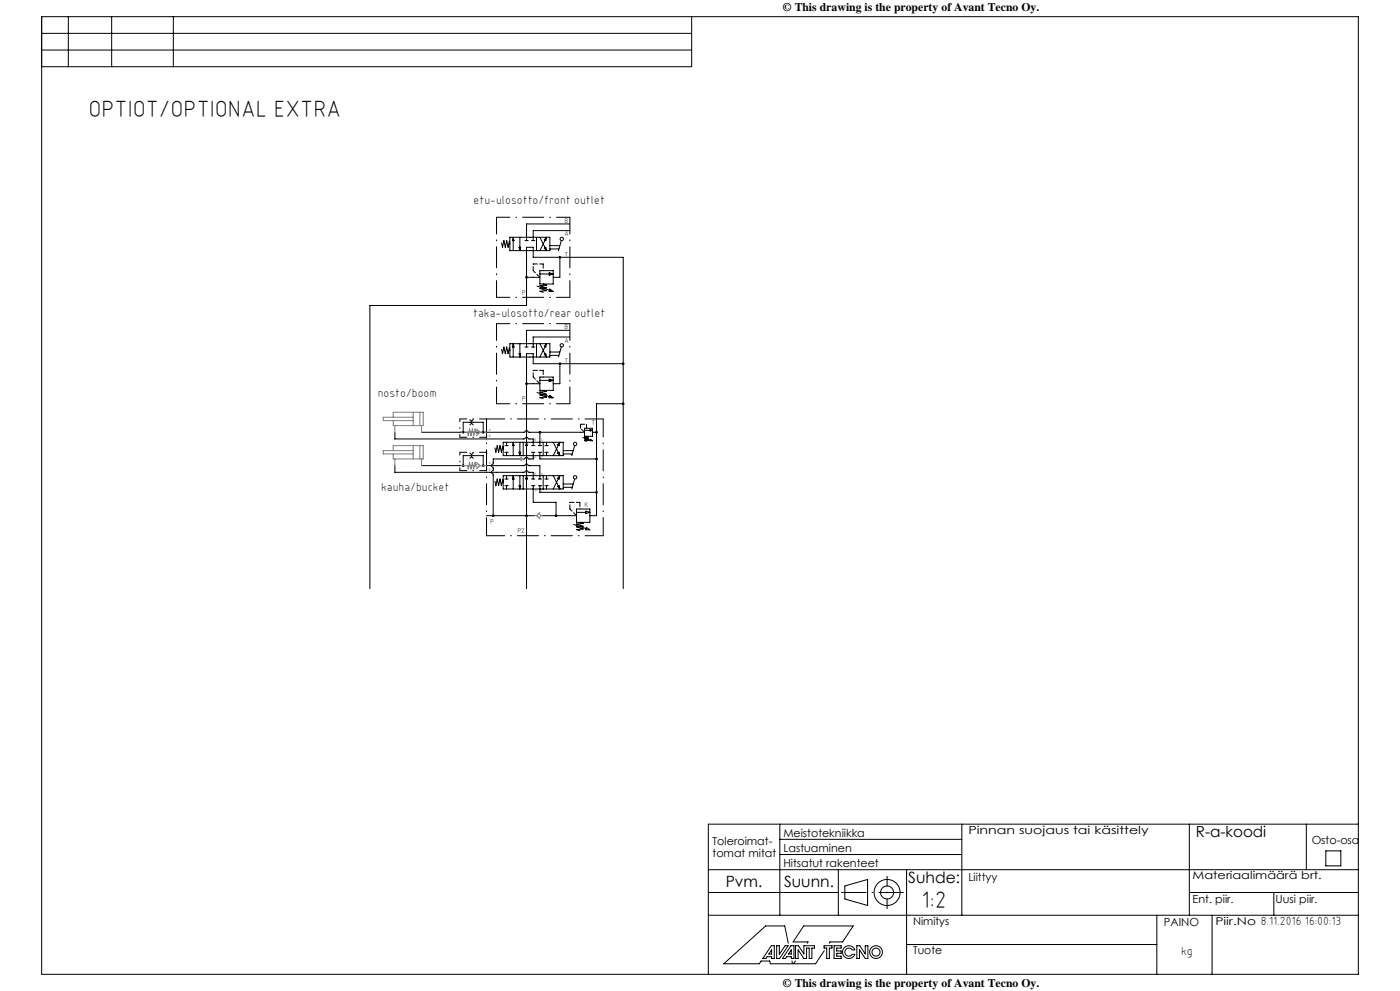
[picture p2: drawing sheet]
<svg xmlns="http://www.w3.org/2000/svg" width="420mm" height="297mm" viewBox="0 0 420 297" stroke-linecap="round" stroke-linejoin="round" font-family="sans-serif">
<g fill="none" stroke="#000" stroke-width=".3">
<path d="M12.5 10h195M12.5 15h195M12.5 5h395v287h-395zM20.5 5v15M33.5 5v15M52 5v15M207.5 5v15h-195M150.5 72.8l.3 1.3 .4-2 .4 2 .4-2 .4 2 .4-1.8 .2 .8M153 71.1h12v4h-12zM154 72.1v3M154 71.1l.2 1h-.5zM155.7 74.1h.5l-.2 1z"/>
<path d="M156 71.1v4M157.5 72.1h1M159.5 72.1h1M161 71.1v4M162 71.1l1.5 3.1M163.3 74.3l.4-.2 .3 1zM163.5 72l-1.5 3.1M164 71.1l-.3 1-.4-.2zM165 74.6h2.7M165 73.6h3M168 77.1v6h-2M168.4 72.1l-.9 3"/>
<path d="M171 67.1h-13v5M171 69.1h-11v3M158 83.1h4M161.1 85.7l3.7 1.3M162 82.1h2.8M162 81.1h4v4h-4zM163 85.1l1 .3-2 .2 2 .7-2 .1 2 .7-2 .2 1 .3M164.8 81.7l1.2 .4-1.2 .4zM164.9 86.6l1.1 .7h-1.3zM171 99h-13v5M150.5 104.7l.3 1.3 .4-2 .4 2 .4-2 .4 2 .4-1.8 .2 .8M153 103h12v4h-12z"/>
<path d="M154 104v3M154 103l.2 1h-.5zM155.7 106h.5l-.2 1zM156 103v4M157.5 104h1M158 115h4M159.5 104h1M161 103v4M161.1 117.6l3.7 1.3M162 113h4v4h-4zM162 103l1.5 3.1M162 114h2.8"/>
<path d="M163 117l1 .3-2 .2 2 .7-2 .1 2 .7-2 .2 1 .3M163.3 106.2l.4-.2 .3 1zM163.5 103.9l-1.5 3.1M164 103l-.3 1-.4-.2zM164.8 113.6l1.2 .4-1.2 .4zM164.9 118.5l1.1 .7h-1.3zM165 106.5h2.7M165 105.5h3M168 109v6h-2M168.4 104l-.9 3M171 101h-11v3M187 109h-27v-3h-2v26.6"/>
<path d="M118.5 139.6v2h39l.1-.4 .4-.1 .5 .5h1.5v2M118.5 129.6v2h39l.1-.4 .4-.1 .5 .5h1.5v2M126.5 129.6h31l.4-.5 .4 .1 .2 .4h16.9M126.5 139.6h11.8M139 129.6v-3h6v3M139 139.6v-3h6v3M141 135.8l.5 .5 .5-.5M141 137.4l.5-.5 .5 .5M141 125.8l.5 .5 .5-.5M141 127.4l.5-.5 .5 .5M146 139.6h11.5l.4-.5 .4 .1 .2 .4h3.5v4M148.5 134.2l.3 1.4 .4-2 .4 2 .4-2 .4 2 .4-1.8 .2 .8"/>
<path d="M151 132.6h18v4h-18zM151.5 133.6h1M151.5 135.6h1M152 132.6v1M152 135.6v1M154 133.6v3M154 132.6l.2 1h-.5zM155.6 137.6h-7.6v1.5l-.5 .4 .1 .4 .4 .2v1l-.5 .4 .1 .4 .4 .2v12.5M155.7 135.6h.5l-.2 1zM156 132.6v3M157 132.6v4M158 133.6v9"/>
<path d="M158 132.6l.2 1h-.5zM159.5 133.6h1M159.5 135.6h1M160 135.6v2h-1.5l-.5-.5-.4 .1-.1 .4h-.5M161.5 133.6h1M161.5 135.6h1M162 129.6v4M162 135.6v2h17M163 132.6v4M163.5 133.6h1M163.5 135.6h1M164 132.6v1"/>
<path d="M164 135.6v1M166 132.6l1.5 3.1M167.3 135.8l.4-.3 .3 1.1zM167.5 133.4l-1.5 3.2M168 132.6l-.3 1-.4-.3zM169 136.1h2.7M169 135.1h3M172.4 133.5l-.9 3.1M174.8 131.1l2.3 .8M175.4 129h1.6M175.4 128.4h2.4v2.4h-2.4zM176 130.8l.6 .1-1.2 .2 1.2 .3-1.2 .2 1.2 .3-1.2 .2 .6 .2"/>
<path d="M177 128.7l.8 .3-.8 .2zM177.2 131.7l.6 .4h-.8zM177.8 129.6h1.2M187 121h-8v33.6h-2M146 154.6h14.5M148.5 144.2l.3 1.4 .4-2 .4 2 .4-2 .4 2 .4-1.8 .2 .8M151 142.6h18v4h-18zM151.5 143.6h1M151.5 145.6h1M152 142.6v1M152 145.6v1M154 143.6v3"/>
<path d="M154 142.6l.2 1h-.5zM155.7 145.6h.5l-.2 1zM156 142.6v3M157 142.6v4M158 143.6v32.8M158 142.6l.2 1h-.5zM159.5 143.6h1M159.5 145.6h1M160 145.6v5h6.8v4M161.5 143.6h1M161.5 145.6h1M162 145.6v2h17"/>
<path d="M162.7 154.6h10.3M163 142.6v4M163.5 143.6h1M163.5 145.6h1M164 142.6v1M164 145.6v1M166 142.6l1.5 3.1M167.3 145.8l.4-.3 .3 1.1zM167.5 143.4l-1.5 3.2M168 142.6l-.3 1-.4-.3zM169 146.1h2.7M169 145.1h3"/>
<path d="M172.1 157.2l3.7 1.2M172.4 143.5l-.9 3.1M173 153.6h2.8M173 152.6h4v4h-4zM174 156.6l1 .3-2 .2 2 .6-2 .2 2 .6-2 .2 1 .4M175.8 153.2l1.2 .4-1.2 .3zM175.9 158.1l1.1 .7h-1.3zM111 176.4v-84.8h47v-17.5h2v3h27v99.3M233.9 247v27.3M233.9 256.1h54.7M233.9 251.5h54.7M288.6 247v27.3"/>
<path d="M356.8 247v27.3M391.9 247v13.7M397.7 255h4.5v4.5h-4.5zM407.5 247h-195v45M212.5 260.7h195M212.5 274.3h195M212.5 267.5h39M251.5 260.7v13.6M253.5 265.5l6.8-1.9v7.8l-6.8-2zM272 260.7v31.3M347.1 274.3v17.7M356.8 267.5h50.7"/>
<path d="M363.6 274.3v17.7M382.2 267.5v6.8M231.4 283.4h.9v3.9h-.8v-.6h-1.4l-.3 .6h-1zM231.5 284.7v1.2h-.9zM233 283.4h.8v2.6l1.7-2.6h.9l-2.5 3.9h-.9zM236.5 282.7l-1.1-5.2h-5.7l-12.6 11.3h10.7l.5-.8h2.6l.2 .8h6.7l-.2-.8M237.3 283.4h.9v3.9h-.8v-.6h-1.4l-.3 .6h-1zM237.4 284.7v1.2h-.9zM238.6 283.4h.9l1.7 2.5v-2.5h3.2v.7h-.8v3.2h-.8v-3.2h-.8v3.2h-.8l-1.8-2.6v2.6h-.8zM242.2 282.7l.2-.4h-4.5l3.2-4.8h14.9l-3.2 4.8h-3.8l-.2 .4M247.2 283.4h2.4v.7h-.8v3.2h-.8v-3.2h-.8zM247.3 284.9l-2.6 3.9h-6.6l.5-.8"/>
<path d="M250.2 283.4h2.1v.7h-1.3v.9h1.3v.7h-1.3v.9h1.3v.7h-2.1zM253.4 283.9a1.91 1.91 0 0 1 3.1 .8h-.8a1.21 1.21 0 0 0-1.8-.3 1.21 1.21 0 0 0 0 1.9 1.21 1.21 0 0 0 1.8-.3h.8a1.91 1.91 0 0 1-2.9 .9 1.91 1.91 0 0 1-.2-3zM257 283.4h.9l1.7 2.5v-2.5h.8v3.9h-.8l-1.8-2.6v2.6h-.8zM272 283.1h75.1"/>
<circle cx="168" cy="77.1" r=".25"/>
<circle cx="168.5" cy="71.6" r=".5"/>
<circle cx="158" cy="83.1" r=".25"/>
<circle cx="158" cy="115" r=".25"/>
<circle cx="168" cy="109" r=".25"/>
<circle cx="168.5" cy="103.5" r=".5"/>
<circle cx="187" cy="109" r=".25"/>
<circle cx="139" cy="129.6" r=".25"/>
<circle cx="139" cy="139.6" r=".25"/>
<circle cx="145" cy="129.6" r=".25"/>
<circle cx="145" cy="139.6" r=".25"/>
<circle cx="162" cy="129.6" r=".25"/>
<circle cx="172.5" cy="133.1" r=".5"/>
<circle cx="179" cy="129.6" r=".25"/>
<circle cx="179" cy="137.6" r=".25"/>
<circle cx="187" cy="121" r=".25"/>
<circle cx="148" cy="154.6" r=".25"/>
<circle cx="158" cy="154.6" r=".25"/>
<circle cx="166.8" cy="154.6" r=".25"/>
<circle cx="172.5" cy="143.1" r=".5"/>
<circle cx="179" cy="147.6" r=".25"/>
<circle cx="266.1" cy="267.5" r="3.9"/>
<circle cx="266.1" cy="267.5" r="1.95"/>
<circle cx="262.8" cy="285.3" r="1.21"/>
<circle cx="262.8" cy="285.3" r="1.91"/>
</g>
<path d="M138 135.6h8M138 125.6h8M138 131.1h8M138 141.1h8" fill="none" stroke="#000" stroke-width=".3" stroke-dasharray="6.3 1.8 .3 1.8" stroke-dashoffset="4.3"/>
<path d="M138 135.6v5.5M138 125.6v5.5M146 135.6v5.5M146 125.6v5.5" fill="none" stroke="#000" stroke-width=".3" stroke-dasharray="6.3 1.8 .3 1.8" stroke-dashoffset="5.5"/>
<path d="M149 65.1v24M149 97v24M171 89.1v-24M171 121v-24" fill="none" stroke="#000" stroke-width=".3" stroke-dasharray="6.3 1.8 .3 1.8" stroke-dashoffset="1.3"/>
<path d="M171 65.1h-22M149 89.1h22M171 97h-22M149 121h22" fill="none" stroke="#000" stroke-width=".3" stroke-dasharray="6.3 1.8 .3 1.8" stroke-dashoffset="2.3"/>
<g fill="none" stroke="#000" stroke-width=".3" stroke-dasharray="1.3 .6">
<path d="M160 79.1h3M163 79.1v2M160 81.1v-2M162 83.1l-2-2M160 113v-2M160 111h3M162 115l-2-2M163 111v2M174.2 128.4v-1.2M174.2 127.2h1.8M175.4 129.6l-1.2-1.2M176 127.2v1.2"/>
<path d="M171 152.6v-2M171 150.6h3M173 154.6l-2-2M174 150.6v2"/>
</g>
<g fill="#000">
<path d="M164 71.1l-.7 .8 .4 .2zM155.7 74.1h.5l-.2 1zM154 71.1l-.3 1h.5zM163.3 74.3l.4-.2 .3 1zM157.7 83.1a.25 .25 0 0 0 .5 0 .25 .25 0 0 0-.5 0zM167.7 77.1a.25 .25 0 0 0 .5 0 .25 .25 0 0 0-.5 0zM164.8 81.7v.8l1.2-.4zM164.9 86.6l-.2 .7h1.3z" fill-rule="evenodd"/>
<path d="M164 103l-.7 .8 .4 .2zM155.7 106h.5l-.2 1zM154 103l-.3 1h.5zM163.3 106.2l.4-.2 .3 1zM157.7 115a.25 .25 0 0 0 .5 0 .25 .25 0 0 0-.5 0zM167.7 109a.25 .25 0 0 0 .5 0 .25 .25 0 0 0-.5 0zM164.8 113.6v.8l1.2-.4zM164.9 118.5l-.2 .7h1.3z" fill-rule="evenodd"/>
<path d="M138.7 129.6a.25 .25 0 0 0 .5 0 .25 .25 0 0 0-.5 0zM144.7 129.6a.25 .25 0 0 0 .5 0 .25 .25 0 0 0-.5 0z" fill-rule="evenodd"/>
<path d="M186.7 121a.25 .25 0 0 0 .5 0 .25 .25 0 0 0-.5 0zM186.7 109a.25 .25 0 0 0 .5 0 .25 .25 0 0 0-.5 0z" fill-rule="evenodd"/>
<path d="M154 142.6l-.3 1h.5zM155.7 145.6h.5l-.2 1zM158 142.6l-.3 1h.5zM154 132.6l-.3 1h.5zM155.7 135.6h.5l-.2 1zM158 132.6l-.3 1h.5zM178.7 137.6a.25 .25 0 0 0 .5 0 .25 .25 0 0 0-.5 0zM178.7 129.6a.25 .25 0 0 0 .5 0 .25 .25 0 0 0-.5 0zM177 128.7v.5l.8-.2zM177.2 131.7l-.2 .4h.8zM157.7 154.6a.25 .25 0 0 0 .5 0 .25 .25 0 0 0-.5 0zM178.7 147.6a.25 .25 0 0 0 .5 0 .25 .25 0 0 0-.5 0zM147.7 154.6a.25 .25 0 0 0 .5 0 .25 .25 0 0 0-.5 0zM166.6 154.6a.25 .25 0 0 0 .5 0 .25 .25 0 0 0-.5 0zM161.7 129.6a.25 .25 0 0 0 .5 0 .25 .25 0 0 0-.5 0z" fill-rule="evenodd"/>
</g>
<g fill="none" stroke="#808080" stroke-width=".3">
<path d="M118 135.1v-1.5h9v4h-9v-1.5M118 125.1v-1.5h9v4h-9v-1.5M118.5 127.6v2M118.5 137.6v2M124 123.6v4M124 133.6v4M124 125.1h-9v1h9M124 135.1h-9v1h9M126 123.6v4M126 133.6v4M126.5 127.6v2M126.5 137.6v2"/>
<path d="M138.3 139.6h4.5l-.3-1-.4 2-.4-2-.4 2-.4-2-.4 2-.2-1M138.3 129.6h4.5l-.3-1-.4 2-.4-2-.4 2-.4-2-.4 2-.2-1M143 138.6l1 1M143 128.6l1 1M144 139.6l-1 1M144 139.6h2M144 129.6l-1 1M144 129.6h2M155.6 137.6h.3M155.9 137.6l.6 .6M156.5 137l-.6 .6M156.7 137.6h.3"/>
<path d="M160.5 154.6h.5M161 154.6l1 1M162 153.6l-1 1M162.2 154.6h.5"/>
<circle cx="143.3" cy="139.6" r=".5"/>
<circle cx="143.3" cy="129.6" r=".5"/>
<circle cx="156.4" cy="137.6" r=".3"/>
<circle cx="161.7" cy="154.6" r=".5"/>
</g>
<path d="M146 125.6h35M146 125.6v35M181 125.6v35M146 160.6h35" fill="none" stroke="#000" stroke-width=".3" stroke-dasharray="6.3 1.8 .3 1.8" stroke-dashoffset=".9"/>
<path d="M252.5 267.5h18.5" fill="none" stroke="#000" stroke-width=".3" stroke-dasharray="15.2 1.8 .3 1.8" stroke-dashoffset="7.9"/>
<path d="M266.1 262.6v9.8" fill="none" stroke="#000" stroke-width=".3" stroke-dasharray="15.2 1.8 .3 1.8" stroke-dashoffset="12.3"/>
<g font-size="7.1">
<text x="26.5" y="35.2">OPTIOT/OPTIONAL EXTRA</text>
<text x="276.4" y="272">1:2</text>
</g>
<g font-size="4.7">
<text x="217.7" y="265.9">Pvm.</text>
<text x="235.2" y="265.9">Suunn.</text>
<text x="272.5" y="264.6">Suhde:</text>
</g>
<text font-size="4.5" x="358.7" y="250.9">R-a-koodi</text>
<g font-size="3.6">
<text x="142.1" y="61">etu-ulosotto/front outlet</text>
<text x="142" y="95.1">taka-ulosotto/rear outlet</text>
<text x="113.3" y="119">nosto/boom</text>
<text x="114.3" y="147">kauha/bucket</text>
<text x="354.3" y="286.1">kg</text>
</g>
<g font-size="3.5">
<text x="234.9" y="3.3">© This drawing is the property of Avant Tecno Oy.</text>
<text x="234.9" y="295.9">© This drawing is the property of Avant Tecno Oy.</text>
</g>
<g font-size="3.3">
<text x="235" y="250.8">Meistotekniikka</text>
<text x="290.5" y="250">Pinnan suojaus tai käsittely</text>
<text x="213.8" y="253.2">Toleroimat-</text>
<text x="213.8" y="256.7">tomat mitat</text>
<text x="235" y="255.3">Lastuaminen</text>
<text x="393.5" y="253">Osto-osa</text>
<text x="235" y="259.8">Hitsatut rakenteet</text>
<text x="290.5" y="263.9">Liittyy</text>
<text x="357.8" y="263.6">Materiaalimäärä brt.</text>
<text x="357.8" y="270.7">Ent. piir.</text>
<text x="382.7" y="270.8">Uusi piir.</text>
<text x="273.9" y="277.2">Nimitys</text>
<text x="349.2" y="277.6">PAINO</text>
<text x="364.6" y="277.2">Piir.No 8.11.2016 16:00:13</text>
<text x="273.9" y="286">Tuote</text>
</g>
<g font-size="2.1">
<text x="169.4" y="70.9">A</text>
<text x="169.4" y="66.7">B</text>
<text x="169.4" y="77">T</text>
<text x="156.6" y="88.4">P</text>
<text x="169.4" y="98.6">B</text>
<text x="169.4" y="102.7">A</text>
<text x="169.4" y="108.9">T</text>
<text x="156.6" y="120.3">P</text>
<text x="177.5" y="127.4">T</text>
<text x="175.4" y="151.9">K</text>
<text x="147" y="157.1">P</text>
<text x="155.2" y="159.8">P2</text>
</g>
<g font-size="1.1">
<text x="146.7" y="129.1">A</text>
<text x="146.7" y="131.1">B</text>
<text x="160.3" y="137.5">P</text>
<text x="160.3" y="132.3">B</text>
<text x="162.3" y="132.3">A</text>
<text x="162.3" y="137.5">T</text>
<text x="146.7" y="139.1">A</text>
<text x="146.7" y="141.1">B</text>
<text x="160.3" y="142.3">B</text>
<text x="162.3" y="142.3">A</text>
<text x="160.5" y="147.4">P</text>
<text x="162.3" y="147.4">T</text>
</g>
</svg>
